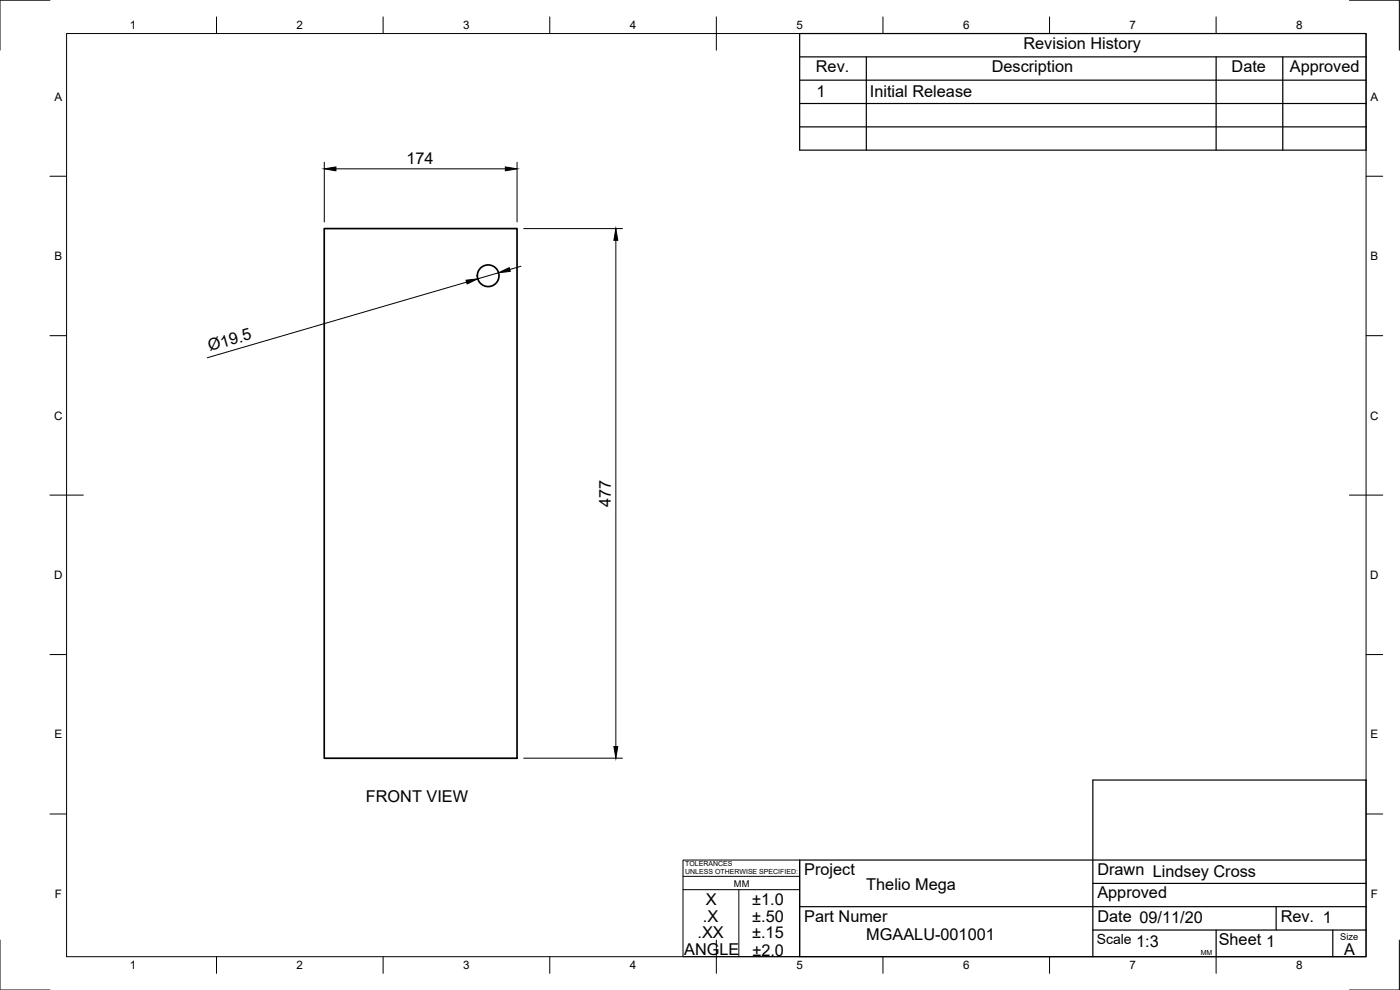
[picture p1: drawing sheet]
<svg xmlns="http://www.w3.org/2000/svg" width="420mm" height="297mm" viewBox="0 0 420 297" stroke-linecap="round" stroke-linejoin="round" font-family="sans-serif">
<!-- layer: Visible -->
<g fill="none" stroke="#000" stroke-width=".51">
<path d="M97.3 68.6h57.9v158.9h-57.9z"/>
<circle cx="146.5" cy="82.7" r="3.2"/>
</g>
<!-- layer: Border -->
<g fill="none" stroke="#000" stroke-width=".3">
<path d="M15 .1h-15v15M20 10.1h390v276.9h-390zM65 5.1v5M115 5.1v5M165 5.1v5M215 5.1v10M265 5.1v5M315 5.1v5M365 5.1v5M405 .1h15v15M15 52.9h5M410 52.9h5"/>
<path d="M15 100.7h5M410 100.7h5M15 148.6h10M405 148.6h10M15 196.4h5M410 196.4h5M15 244.2h5M410 244.2h5M0 282.1v14.9h15M65 287v5M115 287v5M165 287v5"/>
<path d="M215 282.1v9.9M265 287v5M315 287v5M365 287v5M420 282.1v14.9h-15"/>
</g>
<!-- layer: TitleBlock -->
<g fill="none" stroke="#000" stroke-width=".36">
<path d="M240 10.1h170v34.9h-170zM240 17.1h170M260 17.1v27.9M365 17.1v27.9M385 17.1v27.9M240 38.1h170M240 31.1h170M240 24.1h170M410 258h-170v29h170v-53h-82v53M240 272h170M328 279h82M328 265.1h82"/>
<path d="M365 279v8M383 272v7M400 279v8"/>
</g>
<path d="M205 258h35v29h-35zM205 262.9h35M205 266.9h35M221.7 266.9v20" fill="none" stroke="#000" stroke-width=".3"/>
<!-- layer: Dimensions -->
<path d="M97.3 48.7v17.9M100.8 50.7h50.9M155.2 48.7v17.9M156.3 79.9l-3.3 1M157.2 68.6h29.6M184.8 72.1v151.9M140 84.7l-77.8 22.6M149.6 81.8l-6.2 1.9M157.2 227.5h29.6" fill="none" stroke="#000" stroke-width=".3"/>
<path d="M97.3 50.7l3.5-.6v1.2zM151.7 50.1l3.5 .6-3.5 .6zM184.8 68.6l.6 3.5h-1.2zM139.8 84.1l3.6-.4-3.2 1.5zM149.6 81.8l3.2-1.5 .3 1.1zM184.2 224h1.2l-.6 3.5z" fill="#000" stroke="#000" stroke-width=".3"/>
<g font-size="4.9">
<text x="307.1" y="14.6">Revision History</text>
<text x="244.9" y="21.6">Rev.</text>
<text x="297.6" y="21.6">Description</text>
<text x="369.6" y="21.6">Date</text>
<text x="387.1" y="21.6">Approved</text>
<text x="245" y="29.1">1</text>
<text x="261.1" y="29.1">Initial Release</text>
<text x="122" y="49.2">174</text>
<text x="63" y="105.4" transform="rotate(-16 63 105.4)">Ø19.5</text>
<text x="183.3" y="152" transform="rotate(-90 183.3 152)">477</text>
<text x="109.8" y="240.7">FRONT VIEW</text>
<text x="241.3" y="262.6">Project</text>
<text x="329.3" y="262.6">Drawn Lindsey Cross</text>
<text x="260" y="267">Thelio Mega</text>
<text x="329.3" y="269.5">Approved</text>
<text x="211.9" y="271.6">X</text>
<text x="225.8" y="271.6">±1.0</text>
<text x="209.3" y="281.5">.XX</text>
<text x="211" y="276.5">.X</text>
<text x="225.7" y="281.6">±.15</text>
<text x="225.8" y="276.6">±.50</text>
<text x="241.3" y="276.5">Part Numer</text>
<text x="329.3" y="276.5">Date 09/11/20</text>
<text x="384.3" y="276.5">Rev. 1</text>
<text x="205.3" y="286.6">ANGLE</text>
<text x="225.8" y="286.7">±2.0</text>
<text x="260" y="282.1">MGAALU-001001</text>
<text x="341" y="284">1:3</text>
<text x="365.8" y="283.6">Sheet 1</text>
<text x="403.4" y="286.5">A</text>
</g>
<text font-size="4.2" x="329.1" y="283.1">Scale</text>
<g font-size="3.5">
<text x="39" y="8.8">1</text>
<text x="89" y="8.8">2</text>
<text x="139" y="8.8">3</text>
<text x="189" y="8.8">4</text>
<text x="239" y="8.8">5</text>
<text x="289" y="8.8">6</text>
<text x="339" y="8.8">7</text>
<text x="389" y="8.8">8</text>
<text x="16.3" y="30.2">A</text>
<text x="411.3" y="30.2">A</text>
<text x="16.3" y="78">B</text>
<text x="411.3" y="78">B</text>
<text x="16.2" y="125.9">C</text>
<text x="411.2" y="125.9">C</text>
<text x="16.2" y="173.7">D</text>
<text x="411.2" y="173.7">D</text>
<text x="16.3" y="221.6">E</text>
<text x="411.3" y="221.6">E</text>
<text x="16.4" y="269.4">F</text>
<text x="411.4" y="269.4">F</text>
<text x="39" y="290.8">1</text>
<text x="89" y="290.8">2</text>
<text x="139" y="290.8">3</text>
<text x="189" y="290.8">4</text>
<text x="239" y="290.8">5</text>
<text x="289" y="290.8">6</text>
<text x="339" y="290.8">7</text>
<text x="389" y="290.8">8</text>
</g>
<g font-size="2.8">
<text x="220.3" y="266.1">MM</text>
<text x="402.3" y="282.1">Size</text>
</g>
<g font-size="2.1">
<text x="205.6" y="259.8">TOLERANCES</text>
<text x="205.6" y="262.3">UNLESS OTHERWISE SPECIFIED:</text>
<text x="360.4" y="286.5">MM</text>
</g>
</svg>
